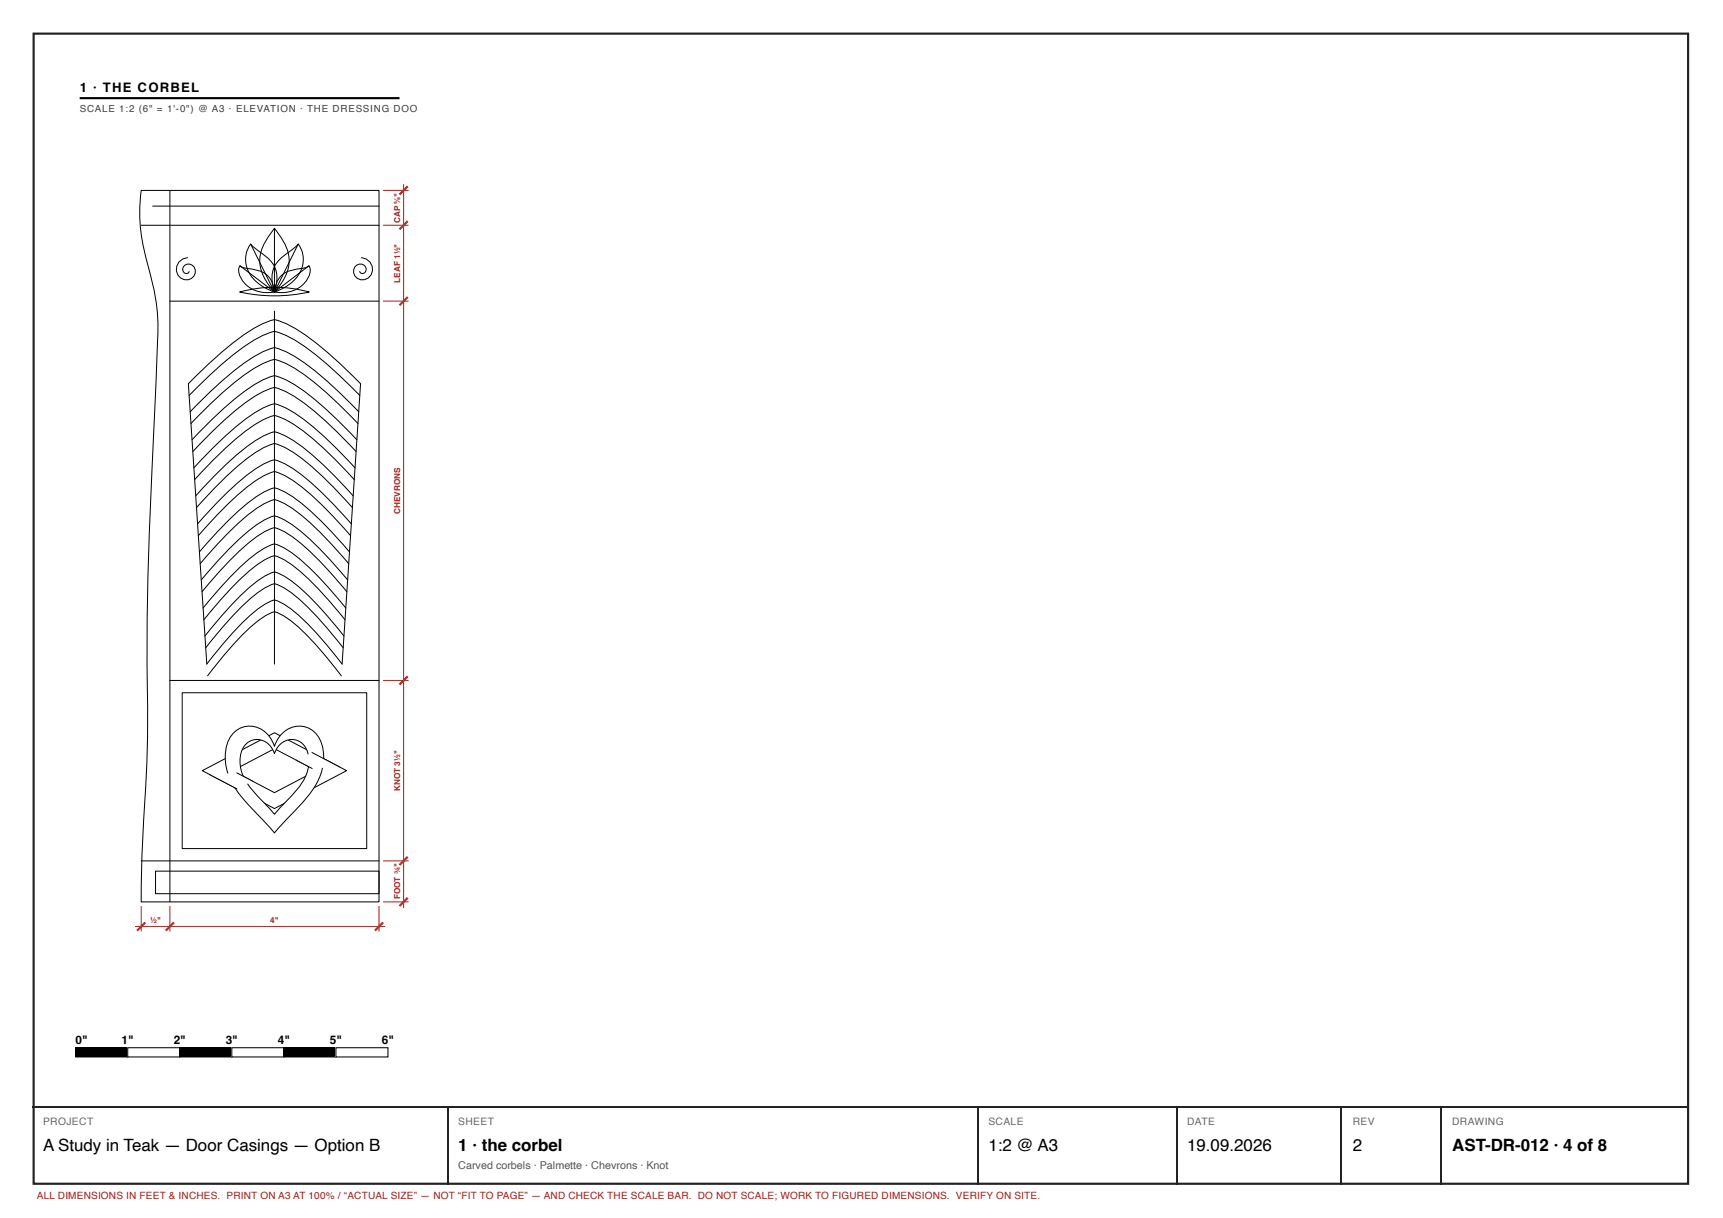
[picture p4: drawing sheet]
<svg xmlns="http://www.w3.org/2000/svg" width="420mm" height="297mm" viewBox="0 0 420 297" stroke-linecap="round" stroke-linejoin="round" font-family="sans-serif">
<path d="M8.2 8.2h403.5v280.5h-403.5z" fill="none" stroke="#222" stroke-width=".53"/>
<path d="M19.4 23.9h78" fill="none" stroke="#000" stroke-width=".52"/>
<g fill="none" stroke="#000" stroke-width=".24">
<path d="M34.4 46.4h58v173.5h-58a754.2 754.2 0 0 1 1.5-35.7l.1-4.7a1077.9 1077.9 0 0 1 1.9-82.3l.5-14.3a51.2 51.2 0 0 0-2.3-18.3 43 43 0 0 1-1.7-18.2zM34.4 54.9h58M37.2 50.3h55.2M41.4 46.4v173.5M61.1 59.5l2.8 2.3a6.9 6.9 0 0 1 3.5 7.7l-.5 1.7a9.9 9.9 0 0 1-6.8-6.3 6.2 6.2 0 0 1 1-5.4zM61.1 59.5l5.8 11.7M66.9 55.7a14.1 14.1 0 0 1 3.6 7.6 11.3 11.3 0 0 1-3.6 7.9 10.8 10.8 0 0 1-3.4-9 15.4 15.4 0 0 1 3.4-6.5zM66.9 55.7v15.5M72.7 59.5l-5.8 11.7M41.4 73.4h51M45.7 62.8a2.71 2.71 0 0 0-2.7 2.8 2.71 2.71 0 0 0 2.9 2.6 1.91 1.91 0 0 0 1.8-2 1.91 1.91 0 0 0-2.2-1.8 1.1 1.1 0 0 0-1 1.3 1.1 1.1 0 0 0 1.3 .9l.3-.4M58.4 71.2a31.5 31.5 0 0 1 17 0 39.1 39.1 0 0 1-17 0z"/>
<path d="M58.5 64.8a13 13 0 0 0 4.5 1.1 5.3 5.3 0 0 1 3.9 5.3 7.2 7.2 0 0 1-8.6-4.6v-1.3zM58.5 64.8l8.4 6.4M66.9 75.9v86M68.4 67.5a7.9 7.9 0 0 1 5.2-2l1.3-.4 .4-.3a3.7 3.7 0 0 1-1 4.2 7.7 7.7 0 0 1-7.4 2.2l.3-1.6 .5-1.2zM68.4 63.1l3.1-2.4 1.2-1.2a6.7 6.7 0 0 1-1.5 9.3l-2.6 1.7-1.7 .7a7.1 7.1 0 0 1 1.5-8.1zM75.3 64.8l-8.4 6.4M88.1 62.8a2.71 2.71 0 0 1 2.8 2.8 2.71 2.71 0 0 1-2.9 2.6 1.91 1.91 0 0 1-1.8-2 1.91 1.91 0 0 1 2.1-1.8 1.1 1.1 0 0 1 1.1 1.3 1.1 1.1 0 0 1-1.4 .9l-.3-.4M46.1 96.4a78.5 78.5 0 0 1 16.9-14l2.1-1a3.3 3.3 0 0 1 3.7 0 45.8 45.8 0 0 1 12.5 8.8l6.4 6.2M47.6 91.9a66.5 66.5 0 0 1 16.4-12.9l1-.5a3.3 3.3 0 0 1 3.8 0 46.3 46.3 0 0 1 12.6 8.8l6.5 6.3-4.5 68.3a72.1 72.1 0 0 0-13.1-13.9l-1.8-1.1-1.6-.6a19.9 19.9 0 0 0-7.5 5.2l-3.5 3.8-5.5 6.6-4.5-68.3zM46.4 100.4a77.8 77.8 0 0 1 16.6-14.1l2.1-.9a3.2 3.2 0 0 1 3.7 0 45.3 45.3 0 0 1 12.3 8.8l6.4 6.2M46.6 103.3a77.1 77.1 0 0 1 16.5-14.1l2-1a3.2 3.2 0 0 1 3.7 0 44.8 44.8 0 0 1 12.2 8.8l6.3 6.3M46.8 107.2a76.4 76.4 0 0 1 16.3-14l2-1a3.1 3.1 0 0 1 3.6 0 44.3 44.3 0 0 1 12.1 8.8l6.2 6.2"/>
<path d="M47 110.1a75.8 75.8 0 0 1 16.2-14.1l1.9-.9a3 3 0 0 1 3.6 0 43.8 43.8 0 0 1 12 8.8l6.1 6.2M47.3 114.1a75.1 75.1 0 0 1 15.9-14.1l2-1a2.96 2.96 0 0 1 3.5 0 43.3 43.3 0 0 1 11.8 8.8l6.1 6.3M47.5 117a74.7 74.7 0 0 1 15.7-14.1l2-1a2.91 2.91 0 0 1 3.5 0 42.9 42.9 0 0 1 11.7 8.8l6 6.3M47.7 120.9a74 74 0 0 1 15.6-14.1l1.9-.9a2.84 2.84 0 0 1 3.5 0 42.4 42.4 0 0 1 11.5 8.8l5.9 6.2M47.9 123.8a73.5 73.5 0 0 1 15.4-14.1l1.9-1a2.79 2.79 0 0 1 3.4 0 42 42 0 0 1 11.5 8.8l5.8 6.3M48.2 127.8a72.9 72.9 0 0 1 15.2-14.1l1.8-1a2.72 2.72 0 0 1 3.4 0 41.5 41.5 0 0 1 11.3 8.8l5.8 6.3M48.4 130.6a76.6 76.6 0 0 1 14.7-13.9l2-1.1a2.82 2.82 0 0 1 3.6 0 45.1 45.1 0 0 1 12.1 9.9l4.7 5.1M48.6 134.6a76 76 0 0 1 14.6-13.9l2-1.1a2.75 2.75 0 0 1 3.5 0 44.6 44.6 0 0 1 11.9 9.9l4.6 5.1M48.8 137.5a75.4 75.4 0 0 1 14.4-14l2-1a2.7 2.7 0 0 1 3.5 0 44.2 44.2 0 0 1 11.8 9.8l4.5 5.2M49.1 141.4a74.9 74.9 0 0 1 14.2-13.9l1.9-1.1a2.63 2.63 0 0 1 3.5 0 43.7 43.7 0 0 1 11.6 9.9l4.5 5.1M49.3 144.3a74.4 74.4 0 0 1 14-13.9l1.9-1.1a2.59 2.59 0 0 1 3.4 0 43.3 43.3 0 0 1 11.6 9.9l4.4 5.1M49.5 148.3a73.8 73.8 0 0 1 13.9-14l1.9-1a2.52 2.52 0 0 1 3.3 0 42.8 42.8 0 0 1 11.4 9.8l4.3 5.2"/>
<path d="M49.7 151.1a73.5 73.5 0 0 1 13.7-13.9l1.9-1.1 1.6-.6a20.8 20.8 0 0 1 7.8 5.2l3.8 3.8 5.6 6.6M50 155.1a72.9 72.9 0 0 1 13.5-13.9l1.8-1.1 1.6-.6a20.5 20.5 0 0 1 7.7 5.2l3.7 3.8 5.6 6.6M50.2 158a72.6 72.6 0 0 1 13.3-14l1.8-1 1.6-.7a20.2 20.2 0 0 1 7.6 5.3l5 5.2 4.2 5.2M41.4 165.9h51M44.4 168.9h45v38h-45zM50.6 164.8a71.8 71.8 0 0 1 13-13.9l1.8-1.1 1.5-.6a19.6 19.6 0 0 1 7.4 5.2l4.8 5.3 4.1 5.1M34.4 209.9h58M37.9 212.4h54.5v5.5h-54.5z"/>
</g>
<path d="M49.3 187.9l17.6-9.2 17.6 9.2-17.6 9.3zM56.7 187.9l10.2-5.3 10.2 5.3-10.2 5.4z" fill-rule="evenodd" fill="#fff"/>
<path d="M49.3 187.9l17.6-9.2 17.6 9.2-17.6 9.3zM56.7 187.9l10.2-5.3 10.2 5.3-10.2 5.4z" fill="none" stroke="#000" stroke-width=".24"/>
<path d="M57.2 178.5a5.9 5.9 0 0 1 9.2 2.2l.5 1.3a6.1 6.1 0 0 1 8.9-4.2 7.5 7.5 0 0 1 3.1 6.8 15.9 15.9 0 0 1-4.7 10.6l-7.3 7.9-2-2.3a60.2 60.2 0 0 1-7.9-9.2 12.3 12.3 0 0 1-1.2-11.3zM60.1 181.3a4.2 4.2 0 0 1 6.8 2.5 4.2 4.2 0 0 1 6.9-2.5 7.1 7.1 0 0 1 .8 7.8 28.3 28.3 0 0 1-6 7.6l-1.7 1.9-.8-1a47.1 47.1 0 0 1-6.3-7.4 8.3 8.3 0 0 1-.3-8.1z" fill-rule="evenodd" fill="#fff"/>
<path d="M57.2 178.5a5.9 5.9 0 0 1 9.2 2.2l.5 1.3a6.1 6.1 0 0 1 8.9-4.2 7.5 7.5 0 0 1 3.1 6.8 15.9 15.9 0 0 1-4.7 10.6l-7.3 7.9-2-2.3a60.2 60.2 0 0 1-7.9-9.2 12.3 12.3 0 0 1-1.2-11.3zM60.1 181.3a4.2 4.2 0 0 1 6.8 2.5 4.2 4.2 0 0 1 6.9-2.5 7.1 7.1 0 0 1 .8 7.8 28.3 28.3 0 0 1-6 7.6l-1.7 1.9-.8-1a47.1 47.1 0 0 1-6.3-7.4 8.3 8.3 0 0 1-.3-8.1z" fill="none" stroke="#000" stroke-width=".24"/>
<path d="M72.2 185.4l3.9-1.9 6.7 3.5-6.7 .4z" fill="#fff"/>
<path d="M72.2 185.4l3.9 2M76.1 183.5l6.7 3.5" fill="none" stroke="#000" stroke-width=".24"/>
<path d="M51.1 188.9l6.6-.4 3.9 2-3.8 1.9z" fill="#fff"/>
<path d="M51.1 188.9l6.7 3.5M57.7 188.5l3.9 2" fill="none" stroke="#000" stroke-width=".24"/>
<path d="M93.4 46.4h6.2M93.4 54.9h6.2M98.4 44.9v176.5M93.4 73.4h6.2M93.4 165.9h6.2M93.4 209.9h6.2M93.4 219.9h6.2M32.9 225.9h61M34.4 220.9v6.2M41.4 220.9v6.2M92.4 220.9v6.2" fill="none" stroke="#a51d17" stroke-width=".24"/>
<path d="M99.4 45.4l-2 2M99.4 53.9l-2 2M99.4 72.4l-2 2M99.4 164.9l-2 2M99.4 208.9l-2 2M99.4 218.9l-2 2M35.4 224.9l-2 2M42.4 224.9l-2 2M93.4 224.9l-2 2" fill="none" stroke="#a51d17" stroke-width=".51"/>
<path d="M18.5 255.5h12.6v2.2h-12.6z" fill="#000"/>
<path d="M18.5 255.5h12.6v2.2h-12.6z" fill="none" stroke="#000" stroke-width=".25"/>
<path d="M31.1 255.5h12.7v2.2h-12.7z" fill="#fff"/>
<path d="M31.1 255.5h12.7v2.2h-12.7zM43.8 255.5h12.7v2.2h-12.7z" fill="none" stroke="#000" stroke-width=".25"/>
<path d="M43.8 255.5h12.7v2.2h-12.7z" fill="#000"/>
<path d="M56.5 255.5h12.7v2.2h-12.7z" fill="#fff"/>
<path d="M56.5 255.5h12.7v2.2h-12.7zM69.2 255.5h12.7v2.2h-12.7z" fill="none" stroke="#000" stroke-width=".25"/>
<path d="M69.2 255.5h12.7v2.2h-12.7z" fill="#000"/>
<path d="M81.9 255.5h12.7v2.2h-12.7z" fill="#fff"/>
<path d="M81.9 255.5h12.7v2.2h-12.7z" fill="none" stroke="#000" stroke-width=".25"/>
<path d="M7.9 270h404.1M109.1 270.1v18.8M238.5 270.1v18.8M286.9 270.1v18.8M327.2 270.1v18.8M351.5 270.1v18.8" fill="none" stroke="#222" stroke-width=".26"/>
<g font-size="4.1">
<text x="10.5" y="280.7">A Study in Teak — Door Casings — Option B</text>
<text x="111.8" y="280.7">1 · the corbel</text>
<text x="241" y="280.7">1:2 @ A3</text>
<text x="289.5" y="280.7">19.09.2026</text>
<text x="329.9" y="280.7">2</text>
<text x="354.1" y="280.7">AST-DR-012 · 4 of 8</text>
</g>
<text font-size="3.2" x="19.4" y="22.4">1 · THE CORBEL</text>
<g font-size="2.9">
<text x="18.5" y="254.5">0&quot;</text>
<text x="29.7" y="254.5">1&quot;</text>
<text x="42.4" y="254.5">2&quot;</text>
<text x="55" y="254.5">3&quot;</text>
<text x="67.7" y="254.5">4&quot;</text>
<text x="80.4" y="254.5">5&quot;</text>
<text x="93.1" y="254.5">6&quot;</text>
</g>
<text font-size="2.6" fill="#555" x="111.8" y="285">Carved corbels · Palmette · Chevrons · Knot</text>
<g font-size="2.5" fill="#666">
<text x="10.5" y="274.4">PROJECT</text>
<text x="111.8" y="274.4">SHEET</text>
<text x="241" y="274.4">SCALE</text>
<text x="289.5" y="274.4">DATE</text>
<text x="329.9" y="274.4">REV</text>
<text x="354.1" y="274.4">DRAWING</text>
</g>
<text font-size="2.4" fill="#3d3d3d" x="19.4" y="27.2">SCALE 1:2 (6&quot; = 1'-0&quot;) @ A3 · ELEVATION · THE DRESSING DOO</text>
<text font-size="2.4" fill="#a51d17" x="9" y="292.4">ALL DIMENSIONS IN FEET &amp; INCHES. PRINT ON A3 AT 100% / “ACTUAL SIZE” — NOT “FIT TO PAGE” — AND CHECK THE SCALE BAR. DO NOT SCALE; WORK TO FIGURED DIMENSIONS. VERIFY ON SITE.</text>
<g font-size="2" fill="#a51d17">
<text x="97.6" y="54.4" transform="rotate(-90 97.6 54.4)">CAP ⅝&quot;</text>
<text x="97.6" y="68.9" transform="rotate(-90 97.6 68.9)">LEAF 1½&quot;</text>
<text x="97.6" y="125.4" transform="rotate(-90 97.6 125.4)">CHEVRONS</text>
<text x="97.6" y="192.9" transform="rotate(-90 97.6 192.9)">KNOT 3½&quot;</text>
<text x="97.6" y="219.3" transform="rotate(-90 97.6 219.3)">FOOT ¾&quot;</text>
<text x="36.6" y="225.1">½&quot;</text>
<text x="65.9" y="225.1">4&quot;</text>
</g>
</svg>
